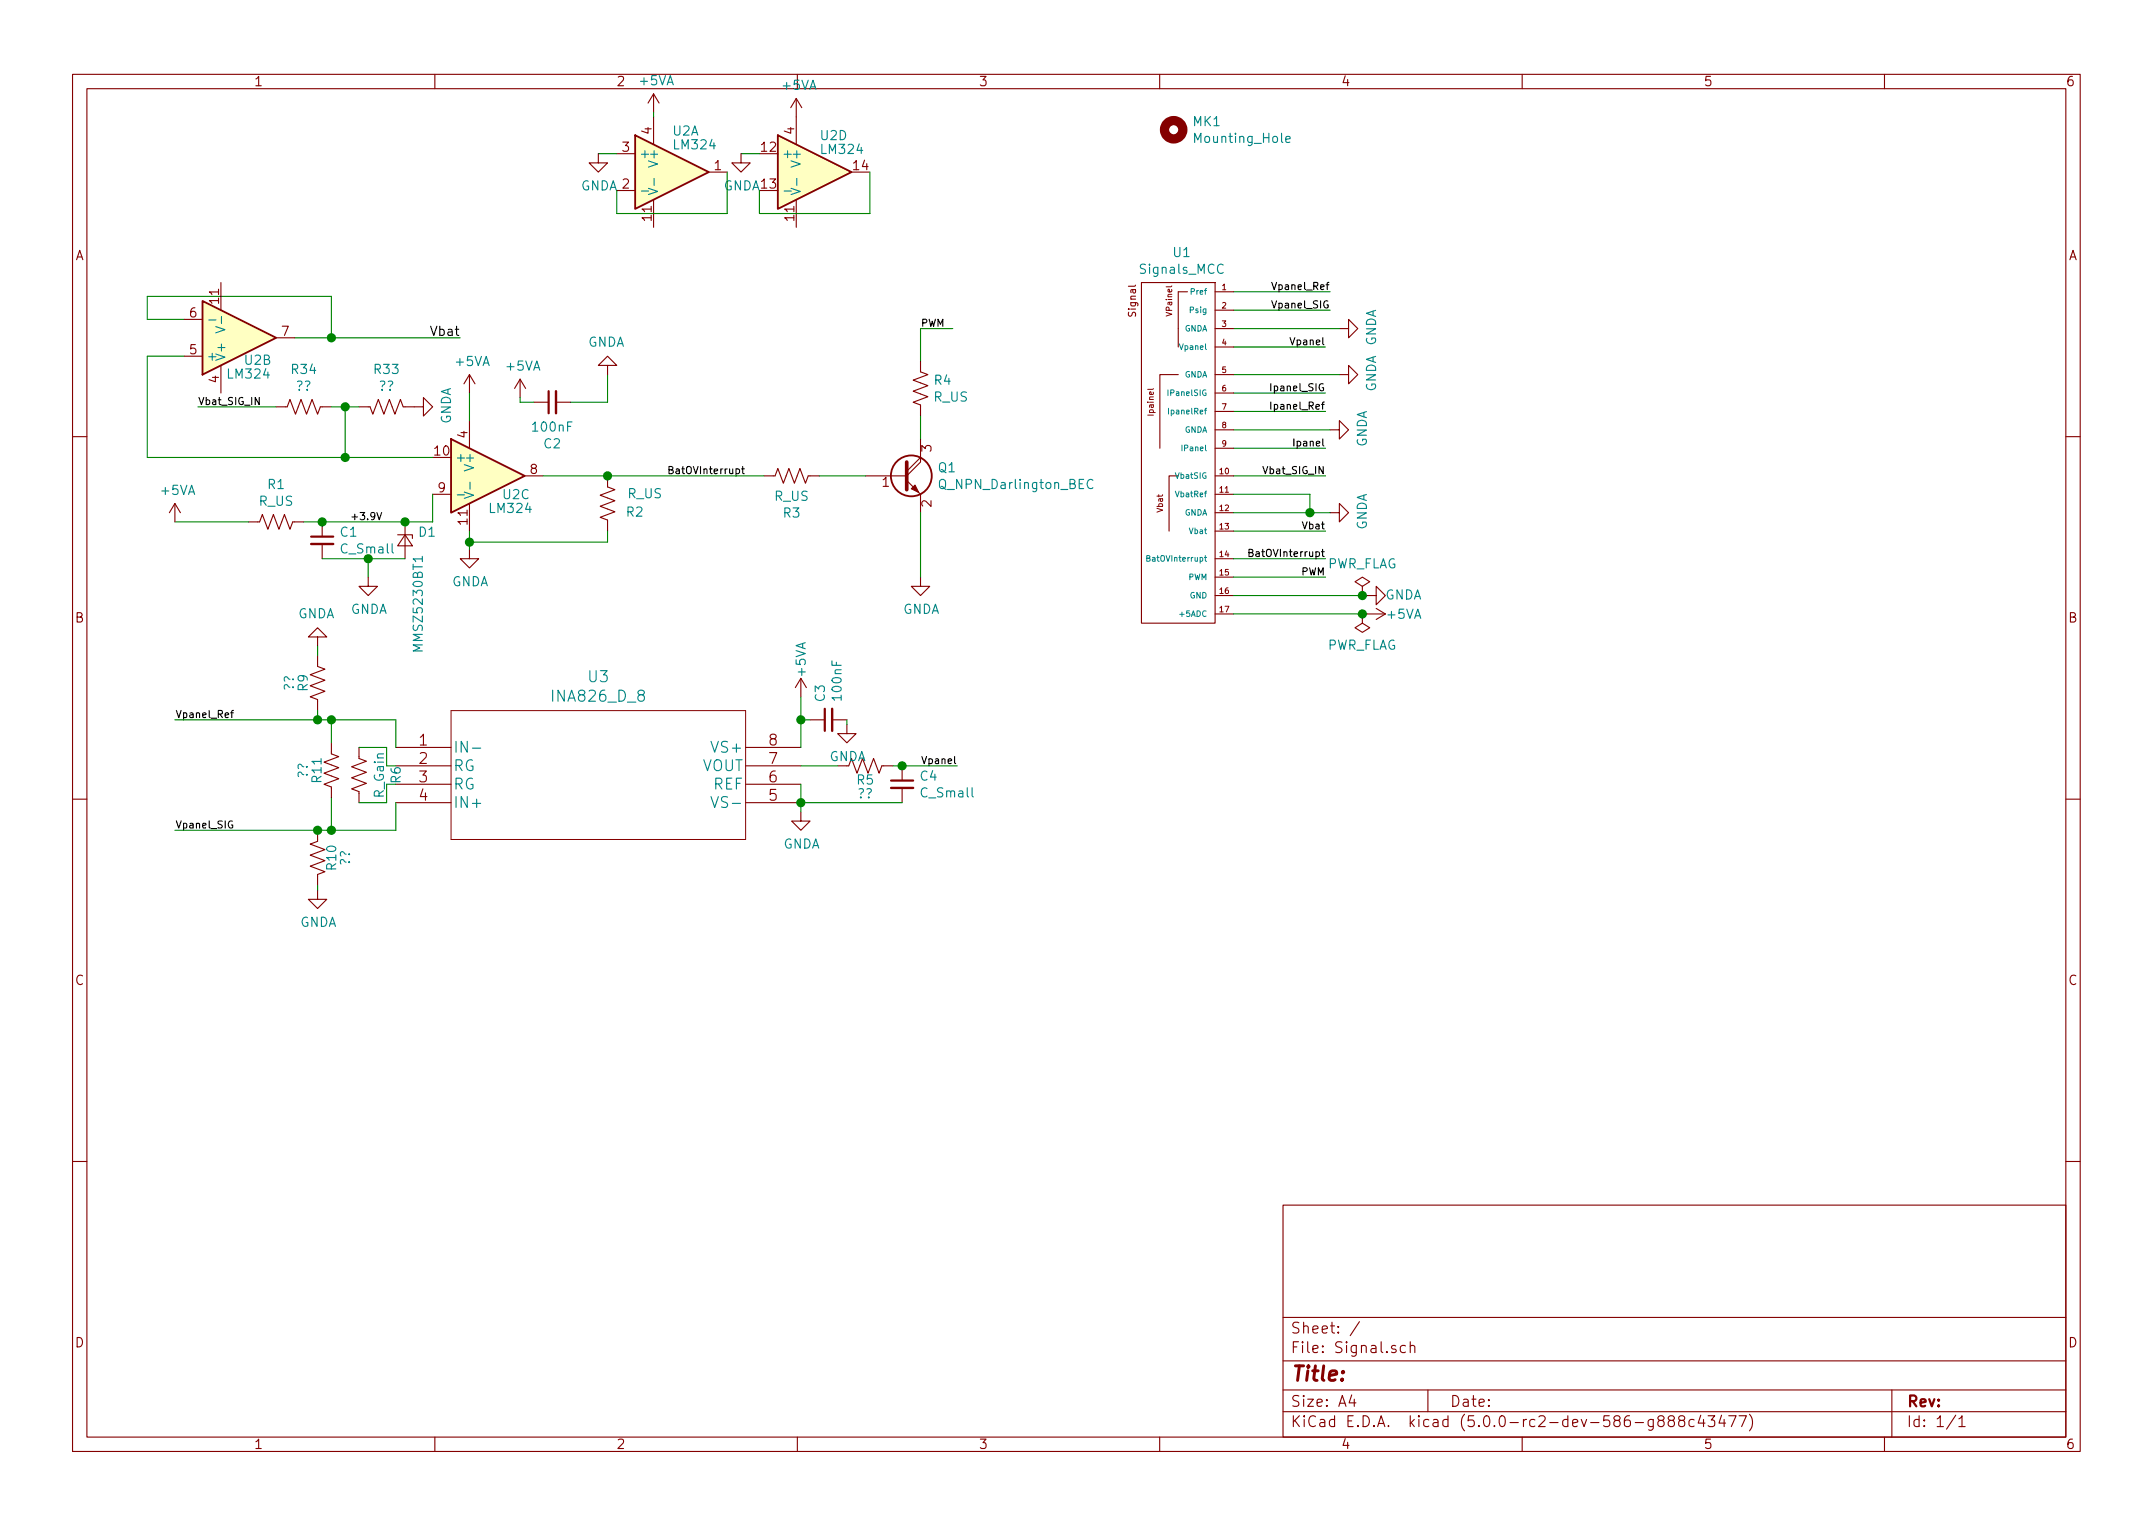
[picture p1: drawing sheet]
EESchema Schematic File Version 4
LIBS:Signal-cache
EELAYER 26 0
EELAYER END
$Descr A4 11693 8268
encoding utf-8
Sheet 1 1
Title ""
Date ""
Rev ""
Comp ""
Comment1 ""
Comment2 ""
Comment3 ""
Comment4 ""
$EndDescr
$Comp
L Amplifier_Operational:LM324 U2
U 3 1
P 2650 2575
F 0 "U2" H 2725 2475 50  0000 L CNN
F 1 "LM324" H 2650 2400 50  0000 L CNN
F 2 "Package_SO:SOIC-14_3.9x8.7mm_P1.27mm" H 2600 2675 50  0001 C CNN
F 3 "http://www.ti.com/lit/ds/symlink/lm124-n.pdf" H 2700 2775 50  0001 C CNN
	3    2650 2575
	1    0    0    -1  
$EndComp
Wire Wire Line
	1000 1725 800  1725
Wire Wire Line
	800  1725 800  1600
Wire Wire Line
	800  1600 1800 1600
Wire Wire Line
	1800 1600 1800 1825
Wire Wire Line
	1800 1825 1600 1825
Wire Wire Line
	1000 1925 800  1925
Wire Wire Line
	800  1925 800  2475
Wire Wire Line
	1800 1825 2500 1825
Connection ~ 1800 1825
$Comp
L Device:D_Zener_Small D1
U 1 1
P 2200 2925
F 0 "D1" V 2154 2993 50  0000 L CNN
F 1 "MMSZ5230BT1" H 2275 3000 50  0000 L CNN
F 2 "Diode_SMD:D_SOD-123" V 2200 2925 50  0001 C CNN
F 3 "https://www.mouser.com/datasheet/2/308/mmsz5221bt1-d-1193633.pdf" V 2200 2925 50  0001 C CNN
	1    2200 2925
	0    1    1    0   
$EndComp
$Comp
L Amplifier_Operational:LM324 U2
U 2 1
P 1300 1825
F 0 "U2" H 1400 1950 50  0000 C CNN
F 1 "LM324" H 1350 2025 50  0000 C CNN
F 2 "Package_SO:SOIC-14_3.9x8.7mm_P1.27mm" H 1250 1925 50  0001 C CNN
F 3 "http://www.ti.com/lit/ds/symlink/lm124-n.pdf" H 1350 2025 50  0001 C CNN
	2    1300 1825
	1    0    0    1   
$EndComp
$Comp
L Device:C_Small C1
U 1 1
P 1750 2925
F 0 "C1" H 1842 2971 50  0000 L CNN
F 1 "C_Small" H 1842 2880 50  0000 L CNN
F 2 "Capacitor_SMD:C_0805_2012Metric_Pad1.29x1.40mm_HandSolder" H 1750 2925 50  0001 C CNN
F 3 "~" H 1750 2925 50  0001 C CNN
	1    1750 2925
	1    0    0    -1  
$EndComp
Wire Wire Line
	2350 2825 2350 2675
Wire Wire Line
	1750 3025 2000 3025
Wire Wire Line
	2000 3125 2000 3025
Connection ~ 2000 3025
Wire Wire Line
	2000 3025 2200 3025
$Comp
L Device:R_US R1
U 1 1
P 1500 2825
F 0 "R1" V 1295 2825 50  0000 C CNN
F 1 "R_US" V 1386 2825 50  0000 C CNN
F 2 "Resistor_SMD:R_0805_2012Metric_Pad1.29x1.40mm_HandSolder" V 1540 2815 50  0001 C CNN
F 3 "~" H 1500 2825 50  0001 C CNN
	1    1500 2825
	0    1    1    0   
$EndComp
Wire Wire Line
	950  2825 1350 2825
Text Label 1900 2825 0    39   ~ 0
+3.9V
$Comp
L Device:R_US R3
U 1 1
P 4300 2575
F 0 "R3" V 4095 2575 50  0000 C CNN
F 1 "R_US" V 4186 2575 50  0000 C CNN
F 2 "Resistor_SMD:R_0805_2012Metric_Pad1.29x1.40mm_HandSolder" V 4340 2565 50  0001 C CNN
F 3 "~" H 4300 2575 50  0001 C CNN
	1    4300 2575
	0    -1   -1   0   
$EndComp
$Comp
L Device:R_US R2
U 1 1
P 3300 2725
F 0 "R2" H 3100 2775 50  0000 L CNN
F 1 "R_US" H 3000 2675 50  0000 L CNN
F 2 "Resistor_SMD:R_0805_2012Metric_Pad1.29x1.40mm_HandSolder" V 3340 2715 50  0001 C CNN
F 3 "~" H 3300 2725 50  0001 C CNN
	1    3300 2725
	-1   0    0    1   
$EndComp
Wire Wire Line
	3300 2025 3300 2175
$Comp
L Device:C_Small C2
U 1 1
P 3000 2175
F 0 "C2" V 2771 2175 50  0000 C CNN
F 1 "100nF" V 2862 2175 50  0000 C CNN
F 2 "Capacitor_SMD:C_0805_2012Metric_Pad1.29x1.40mm_HandSolder" H 3000 2175 50  0001 C CNN
F 3 "~" H 3000 2175 50  0001 C CNN
	1    3000 2175
	0    -1   -1   0   
$EndComp
$Comp
L Device:Q_NPN_Darlington_BEC Q1
U 1 1
P 4900 2575
F 0 "Q1" H 5091 2621 50  0000 L CNN
F 1 "Q_NPN_Darlington_BEC" H 5091 2530 50  0000 L CNN
F 2 "Package_TO_SOT_SMD:SOT-23" H 5100 2675 50  0001 C CNN
F 3 "~" H 4900 2575 50  0001 C CNN
	1    4900 2575
	1    0    0    -1  
$EndComp
Wire Wire Line
	4450 2575 4700 2575
$Comp
L power:GNDA #PWR0101
U 1 1
P 2550 2975
F 0 "#PWR0101" H 2550 2725 50  0001 C CNN
F 1 "GNDA" H 2555 2802 50  0000 C CNN
F 2 "" H 2550 2975 50  0001 C CNN
F 3 "" H 2550 2975 50  0001 C CNN
	1    2550 2975
	1    0    0    -1  
$EndComp
$Comp
L power:GNDA #PWR0103
U 1 1
P 2000 3125
F 0 "#PWR0103" H 2000 2875 50  0001 C CNN
F 1 "GNDA" H 2005 2952 50  0000 C CNN
F 2 "" H 2000 3125 50  0001 C CNN
F 3 "" H 2000 3125 50  0001 C CNN
	1    2000 3125
	1    0    0    -1  
$EndComp
$Comp
L power:GNDA #PWR0104
U 1 1
P 3300 2025
F 0 "#PWR0104" H 3300 1775 50  0001 C CNN
F 1 "GNDA" H 3305 1852 50  0000 C CNN
F 2 "" H 3300 2025 50  0001 C CNN
F 3 "" H 3300 2025 50  0001 C CNN
	1    3300 2025
	-1   0    0    1   
$EndComp
$Comp
L power:GNDA #PWR0107
U 1 1
P 5000 3125
F 0 "#PWR0107" H 5000 2875 50  0001 C CNN
F 1 "GNDA" H 5005 2952 50  0000 C CNN
F 2 "" H 5000 3125 50  0001 C CNN
F 3 "" H 5000 3125 50  0001 C CNN
	1    5000 3125
	1    0    0    -1  
$EndComp
$Comp
L Device:R_US R4
U 1 1
P 5000 2100
F 0 "R4" H 5068 2146 50  0000 L CNN
F 1 "R_US" H 5068 2055 50  0000 L CNN
F 2 "Resistor_SMD:R_0805_2012Metric_Pad1.29x1.40mm_HandSolder" V 5040 2090 50  0001 C CNN
F 3 "~" H 5000 2100 50  0001 C CNN
	1    5000 2100
	1    0    0    -1  
$EndComp
Wire Wire Line
	5000 3125 5000 2775
Wire Wire Line
	5000 2375 5000 2250
Wire Wire Line
	5000 1950 5000 1775
Text Label 5000 1775 0    39   ~ 0
PWM
Wire Wire Line
	3100 2175 3300 2175
$Comp
L Amplifier_Operational:LM324 U2
U 1 1
P 3650 925
F 0 "U2" H 3650 1150 50  0000 L CNN
F 1 "LM324" H 3650 1075 50  0000 L CNN
F 2 "Package_SO:SOIC-14_3.9x8.7mm_P1.27mm" H 3600 1025 50  0001 C CNN
F 3 "http://www.ti.com/lit/ds/symlink/lm124-n.pdf" H 3700 1125 50  0001 C CNN
	1    3650 925 
	1    0    0    -1  
$EndComp
$Comp
L Amplifier_Operational:LM324 U2
U 4 1
P 4425 925
F 0 "U2" H 4450 1125 50  0000 L CNN
F 1 "LM324" H 4450 1050 50  0000 L CNN
F 2 "Package_SO:SOIC-14_3.9x8.7mm_P1.27mm" H 4375 1025 50  0001 C CNN
F 3 "http://www.ti.com/lit/ds/symlink/lm124-n.pdf" H 4475 1125 50  0001 C CNN
	4    4425 925 
	1    0    0    -1  
$EndComp
Wire Wire Line
	3250 825  3350 825 
Wire Wire Line
	4025 825  4125 825 
$Comp
L power:GNDA #PWR0120
U 1 1
P 3250 825
F 0 "#PWR0120" H 3250 575 50  0001 C CNN
F 1 "GNDA" H 3255 652 50  0000 C CNN
F 2 "" H 3250 825 50  0001 C CNN
F 3 "" H 3250 825 50  0001 C CNN
	1    3250 825 
	1    0    0    -1  
$EndComp
$Comp
L power:GNDA #PWR0121
U 1 1
P 4025 825
F 0 "#PWR0121" H 4025 575 50  0001 C CNN
F 1 "GNDA" H 4030 652 50  0000 C CNN
F 2 "" H 4025 825 50  0001 C CNN
F 3 "" H 4025 825 50  0001 C CNN
	1    4025 825 
	1    0    0    -1  
$EndComp
$Comp
L power:GNDA #PWR0134
U 1 1
P 7275 1775
F 0 "#PWR0134" H 7275 1525 50  0001 C CNN
F 1 "GNDA" H 7280 1602 50  0000 C CNN
F 2 "" H 7275 1775 50  0001 C CNN
F 3 "" H 7275 1775 50  0001 C CNN
	1    7275 1775
	0    -1   -1   0   
$EndComp
Wire Wire Line
	7275 1775 6700 1775
Wire Wire Line
	7200 1875 6700 1875
Wire Wire Line
	7200 2425 6700 2425
Wire Wire Line
	7200 2225 6700 2225
Wire Wire Line
	7200 2125 6700 2125
$Comp
L power:GNDA #PWR0135
U 1 1
P 7275 2025
F 0 "#PWR0135" H 7275 1775 50  0001 C CNN
F 1 "GNDA" H 7280 1852 50  0000 C CNN
F 2 "" H 7275 2025 50  0001 C CNN
F 3 "" H 7275 2025 50  0001 C CNN
	1    7275 2025
	0    -1   -1   0   
$EndComp
Wire Wire Line
	7275 2025 6700 2025
$Comp
L power:GNDA #PWR0136
U 1 1
P 7225 2325
F 0 "#PWR0136" H 7225 2075 50  0001 C CNN
F 1 "GNDA" H 7230 2152 50  0000 C CNN
F 2 "" H 7225 2325 50  0001 C CNN
F 3 "" H 7225 2325 50  0001 C CNN
	1    7225 2325
	0    -1   -1   0   
$EndComp
Wire Wire Line
	7225 2325 6700 2325
$Comp
L power:GNDA #PWR0137
U 1 1
P 7225 2775
F 0 "#PWR0137" H 7225 2525 50  0001 C CNN
F 1 "GNDA" H 7230 2602 50  0000 C CNN
F 2 "" H 7225 2775 50  0001 C CNN
F 3 "" H 7225 2775 50  0001 C CNN
	1    7225 2775
	0    -1   -1   0   
$EndComp
Wire Wire Line
	7225 1575 6700 1575
Wire Wire Line
	7225 1675 6700 1675
Wire Wire Line
	7200 2575 6700 2575
Wire Wire Line
	7200 2875 6700 2875
$Comp
L power:+5VA #PWR0138
U 1 1
P 7425 3325
F 0 "#PWR0138" H 7425 3175 50  0001 C CNN
F 1 "+5VA" V 7425 3525 50  0000 C CNN
F 2 "" H 7425 3325 50  0001 C CNN
F 3 "" H 7425 3325 50  0001 C CNN
	1    7425 3325
	0    1    1    0   
$EndComp
Wire Wire Line
	3350 1025 3350 1150
Wire Wire Line
	3350 1150 3950 1150
Wire Wire Line
	3950 1150 3950 925 
Wire Wire Line
	4125 1025 4125 1150
Wire Wire Line
	4125 1150 4725 1150
Wire Wire Line
	4725 1150 4725 925 
$Comp
L Signal-rescue:Signals_MCC-MCC18-Mcc18-rescue-Mcc18-rescue-Mcc18-rescue-Mcc18-rescue-MCC18 U1
U 1 1
P 6600 1475
F 0 "U1" H 6419 1590 50  0000 C CNN
F 1 "Signals_MCC" H 6419 1499 50  0000 C CNN
F 2 "MCCplaca:Signals" H 6600 1475 50  0001 C CNN
F 3 "" H 6600 1475 50  0001 C CNN
	1    6600 1475
	1    0    0    -1  
$EndComp
Wire Wire Line
	6700 3025 7200 3025
Wire Wire Line
	6700 3125 7200 3125
$Comp
L power:GNDA #PWR0139
U 1 1
P 7425 3225
F 0 "#PWR0139" H 7425 2975 50  0001 C CNN
F 1 "GNDA" V 7425 3025 50  0000 C CNN
F 2 "" H 7425 3225 50  0001 C CNN
F 3 "" H 7425 3225 50  0001 C CNN
	1    7425 3225
	0    -1   -1   0   
$EndComp
Wire Wire Line
	6700 3225 7400 3225
$Comp
L Device:R_US R34
U 1 1
P 1650 2200
F 0 "R34" V 1445 2200 50  0000 C CNN
F 1 "??" V 1536 2200 50  0000 C CNN
F 2 "Resistor_SMD:R_0805_2012Metric_Pad1.29x1.40mm_HandSolder" V 1690 2190 50  0001 C CNN
F 3 "~" H 1650 2200 50  0001 C CNN
	1    1650 2200
	0    1    1    0   
$EndComp
Wire Wire Line
	6700 2775 7115 2775
Wire Wire Line
	6700 2675 7115 2675
$Comp
L power:GNDA #PWR0142
U 1 1
P 2250 2200
F 0 "#PWR0142" H 2250 1950 50  0001 C CNN
F 1 "GNDA" H 2255 2027 50  0000 C CNN
F 2 "" H 2250 2200 50  0001 C CNN
F 3 "" H 2250 2200 50  0001 C CNN
	1    2250 2200
	0    -1   -1   0   
$EndComp
Wire Wire Line
	7115 2675 7115 2775
Connection ~ 7115 2775
Wire Wire Line
	7115 2775 7225 2775
Wire Wire Line
	3300 2875 3300 2935
Wire Wire Line
	3300 2935 2550 2935
Wire Wire Line
	2550 2875 2550 2935
Connection ~ 2550 2935
Wire Wire Line
	2550 2935 2550 2975
$Comp
L power:+5VA #PWR0143
U 1 1
P 950 2825
F 0 "#PWR0143" H 950 2675 50  0001 C CNN
F 1 "+5VA" H 965 2998 50  0000 C CNN
F 2 "" H 950 2825 50  0001 C CNN
F 3 "" H 950 2825 50  0001 C CNN
	1    950  2825
	1    0    0    -1  
$EndComp
$Comp
L Mechanical:Mounting_Hole MK1
U 1 1
P 6375 695
F 0 "MK1" H 6475 741 50  0000 L CNN
F 1 "Mounting_Hole" H 6475 650 50  0000 L CNN
F 2 "MountingHole:MountingHole_2.2mm_M2_DIN965_Pad" H 6375 695 50  0001 C CNN
F 3 "" H 6375 695 50  0001 C CNN
	1    6375 695 
	1    0    0    -1  
$EndComp
Wire Wire Line
	1650 2825 1750 2825
Wire Wire Line
	5000 1775 5175 1775
Text Label 2500 1825 2    50   ~ 0
Vbat
Text Label 1075 2200 0    39   ~ 0
Vbat_SIG_IN
Text Label 4050 2575 2    39   ~ 0
BatOVInterrupt
Wire Wire Line
	2950 2575 3300 2575
Text Label 7225 1575 2    39   ~ 0
Vpanel_Ref
Text Label 7225 1675 2    39   ~ 0
Vpanel_SIG
Text Label 7200 1875 2    39   ~ 0
Vpanel
Text Label 7200 2125 2    39   ~ 0
Ipanel_SIG
Text Label 7200 2225 2    39   ~ 0
Ipanel_Ref
Text Label 7200 2425 2    39   ~ 0
Ipanel
Text Label 7200 2575 2    39   ~ 0
Vbat_SIG_IN
Text Label 7200 3025 2    39   ~ 0
BatOVInterrupt
Text Label 7200 2875 2    39   ~ 0
Vbat
Text Label 7200 3125 2    39   ~ 0
PWM
Connection ~ 1750 2825
Wire Wire Line
	1750 2825 2200 2825
Connection ~ 2200 2825
Wire Wire Line
	2200 2825 2350 2825
Connection ~ 3300 2575
Wire Wire Line
	3300 2575 4150 2575
$Comp
L Device:R_US R33
U 1 1
P 2100 2200
F 0 "R33" V 1895 2200 50  0000 C CNN
F 1 "??" V 1986 2200 50  0000 C CNN
F 2 "Resistor_SMD:R_0805_2012Metric_Pad1.29x1.40mm_HandSolder" V 2140 2190 50  0001 C CNN
F 3 "~" H 2100 2200 50  0001 C CNN
	1    2100 2200
	0    -1   1    0   
$EndComp
Wire Wire Line
	800  2475 1875 2475
Wire Wire Line
	1800 2200 1875 2200
Wire Wire Line
	1875 2200 1875 2475
Connection ~ 1875 2200
Wire Wire Line
	1875 2200 1950 2200
Connection ~ 1875 2475
Wire Wire Line
	1875 2475 2350 2475
Wire Wire Line
	1500 2200 1075 2200
$Comp
L power:PWR_FLAG #FLG0101
U 1 1
P 7400 3225
F 0 "#FLG0101" H 7400 3300 50  0001 C CNN
F 1 "PWR_FLAG" H 7400 3399 50  0000 C CNN
F 2 "" H 7400 3225 50  0001 C CNN
F 3 "~" H 7400 3225 50  0001 C CNN
	1    7400 3225
	1    0    0    -1  
$EndComp
Connection ~ 7400 3225
Wire Wire Line
	7400 3225 7425 3225
$Comp
L power:PWR_FLAG #FLG0102
U 1 1
P 7400 3325
F 0 "#FLG0102" H 7400 3400 50  0001 C CNN
F 1 "PWR_FLAG" H 7400 3498 50  0000 C CNN
F 2 "" H 7400 3325 50  0001 C CNN
F 3 "~" H 7400 3325 50  0001 C CNN
	1    7400 3325
	-1   0    0    1   
$EndComp
Wire Wire Line
	7425 3325 7400 3325
Wire Wire Line
	6700 3325 7400 3325
Connection ~ 7400 3325
$Comp
L INA826AIDR:INA826_D_8 U3
U 1 1
P 2150 4050
F 0 "U3" H 3250 4437 60  0000 C CNN
F 1 "INA826_D_8" H 3250 4331 60  0000 C CNN
F 2 "Package_SO:SOIC-8_3.9x4.9mm_P1.27mm" H 3250 4290 60  0001 C CNN
F 3 "" H 2150 4050 60  0000 C CNN
	1    2150 4050
	1    0    0    -1  
$EndComp
Wire Wire Line
	2150 4050 2150 3900
Wire Wire Line
	2150 4350 2150 4500
$Comp
L Device:R_US R6
U 1 1
P 1950 4200
F 0 "R6" V 1745 4200 50  0000 C CNN
F 1 "R_Gain" V 1836 4200 50  0000 C CNN
F 2 "Resistor_SMD:R_0805_2012Metric_Pad1.29x1.40mm_HandSolder" V 1990 4190 50  0001 C CNN
F 3 "~" H 1950 4200 50  0001 C CNN
	1    1950 4200
	-1   0    0    1   
$EndComp
Wire Wire Line
	2100 4150 2150 4150
Wire Wire Line
	2100 4250 2150 4250
Wire Wire Line
	4350 4250 4350 4350
$Comp
L power:GNDA #PWR0102
U 1 1
P 4350 4400
F 0 "#PWR0102" H 4350 4150 50  0001 C CNN
F 1 "GNDA" H 4355 4227 50  0000 C CNN
F 2 "" H 4350 4400 50  0001 C CNN
F 3 "" H 4350 4400 50  0001 C CNN
	1    4350 4400
	1    0    0    -1  
$EndComp
Wire Wire Line
	4350 4400 4350 4350
Connection ~ 4350 4350
$Comp
L Device:R_US R5
U 1 1
P 4700 4150
F 0 "R5" V 4775 4150 50  0000 C CNN
F 1 "??" V 4850 4150 50  0000 C CNN
F 2 "Resistor_SMD:R_0805_2012Metric_Pad1.29x1.40mm_HandSolder" V 4740 4140 50  0001 C CNN
F 3 "~" H 4700 4150 50  0001 C CNN
	1    4700 4150
	0    1    1    0   
$EndComp
$Comp
L Device:C_Small C4
U 1 1
P 4900 4250
F 0 "C4" H 4992 4296 50  0000 L CNN
F 1 "C_Small" H 4992 4205 50  0000 L CNN
F 2 "Capacitor_SMD:C_0805_2012Metric_Pad1.29x1.40mm_HandSolder" H 4900 4250 50  0001 C CNN
F 3 "~" H 4900 4250 50  0001 C CNN
	1    4900 4250
	1    0    0    -1  
$EndComp
Wire Wire Line
	4850 4150 4900 4150
Wire Wire Line
	4350 4150 4550 4150
Wire Wire Line
	4900 4350 4350 4350
$Comp
L power:+5VA #PWR0106
U 1 1
P 4350 3775
F 0 "#PWR0106" H 4350 3625 50  0001 C CNN
F 1 "+5VA" V 4350 3975 50  0000 C CNN
F 2 "" H 4350 3775 50  0001 C CNN
F 3 "" H 4350 3775 50  0001 C CNN
	1    4350 3775
	1    0    0    -1  
$EndComp
Text Label 5200 4150 2    39   ~ 0
Vpanel
Wire Wire Line
	4900 4150 5200 4150
Connection ~ 4900 4150
Text Label 1275 3900 2    39   ~ 0
Vpanel_Ref
Text Label 1275 4500 2    39   ~ 0
Vpanel_SIG
Wire Wire Line
	2100 4250 2100 4350
Wire Wire Line
	2100 4350 1950 4350
Wire Wire Line
	1950 4050 2100 4050
Wire Wire Line
	2100 4050 2100 4150
$Comp
L Device:C_Small C3
U 1 1
P 4500 3900
F 0 "C3" H 4592 3946 50  0000 L CNN
F 1 "100nF" H 4592 3855 50  0000 L CNN
F 2 "Capacitor_SMD:C_0805_2012Metric_Pad1.29x1.40mm_HandSolder" H 4500 3900 50  0001 C CNN
F 3 "~" H 4500 3900 50  0001 C CNN
	1    4500 3900
	0    -1   -1   0   
$EndComp
Wire Wire Line
	4350 3775 4350 3900
Wire Wire Line
	4400 3900 4350 3900
Connection ~ 4350 3900
Wire Wire Line
	4350 3900 4350 4050
$Comp
L power:GNDA #PWR0108
U 1 1
P 4600 3925
F 0 "#PWR0108" H 4600 3675 50  0001 C CNN
F 1 "GNDA" H 4605 3752 50  0000 C CNN
F 2 "" H 4600 3925 50  0001 C CNN
F 3 "" H 4600 3925 50  0001 C CNN
	1    4600 3925
	1    0    0    -1  
$EndComp
Wire Wire Line
	4600 3925 4600 3900
$Comp
L Device:R_US R9
U 1 1
P 1725 3700
F 0 "R9" V 1800 3700 50  0000 C CNN
F 1 "??" V 1875 3700 50  0000 C CNN
F 2 "Resistor_SMD:R_0805_2012Metric_Pad1.29x1.40mm_HandSolder" V 1765 3690 50  0001 C CNN
F 3 "~" H 1725 3700 50  0001 C CNN
	1    1725 3700
	-1   0    0    1   
$EndComp
$Comp
L power:GNDA #PWR0109
U 1 1
P 1725 3500
F 0 "#PWR0109" H 1725 3250 50  0001 C CNN
F 1 "GNDA" H 1730 3327 50  0000 C CNN
F 2 "" H 1725 3500 50  0001 C CNN
F 3 "" H 1725 3500 50  0001 C CNN
	1    1725 3500
	-1   0    0    1   
$EndComp
$Comp
L Device:R_US R10
U 1 1
P 1725 4650
F 0 "R10" V 1800 4650 50  0000 C CNN
F 1 "??" V 1875 4650 50  0000 C CNN
F 2 "Resistor_SMD:R_0805_2012Metric_Pad1.29x1.40mm_HandSolder" V 1765 4640 50  0001 C CNN
F 3 "~" H 1725 4650 50  0001 C CNN
	1    1725 4650
	1    0    0    1   
$EndComp
$Comp
L power:GNDA #PWR0110
U 1 1
P 1725 4825
F 0 "#PWR0110" H 1725 4575 50  0001 C CNN
F 1 "GNDA" H 1730 4652 50  0000 C CNN
F 2 "" H 1725 4825 50  0001 C CNN
F 3 "" H 1725 4825 50  0001 C CNN
	1    1725 4825
	1    0    0    -1  
$EndComp
Wire Wire Line
	1725 4825 1725 4800
Wire Wire Line
	1725 3550 1725 3500
Wire Wire Line
	1725 3850 1725 3900
Connection ~ 1725 3900
Wire Wire Line
	1725 3900 1800 3900
$Comp
L Device:R_US R11
U 1 1
P 1800 4175
F 0 "R11" V 1875 4175 50  0000 C CNN
F 1 "??" V 1950 4175 50  0000 C CNN
F 2 "Resistor_SMD:R_0805_2012Metric_Pad1.29x1.40mm_HandSolder" V 1840 4165 50  0001 C CNN
F 3 "~" H 1800 4175 50  0001 C CNN
	1    1800 4175
	-1   0    0    1   
$EndComp
Wire Wire Line
	1800 4025 1800 3900
Connection ~ 1800 3900
Wire Wire Line
	1800 3900 2150 3900
Wire Wire Line
	1800 4325 1800 4500
Wire Wire Line
	1800 4500 2150 4500
Wire Wire Line
	950  3900 1725 3900
Wire Wire Line
	950  4500 1725 4500
Connection ~ 1800 4500
Connection ~ 1725 4500
Wire Wire Line
	1725 4500 1800 4500
$Comp
L power:+5VA #PWR0111
U 1 1
P 3550 600
F 0 "#PWR0111" H 3550 450 50  0001 C CNN
F 1 "+5VA" H 3565 773 50  0000 C CNN
F 2 "" H 3550 600 50  0001 C CNN
F 3 "" H 3550 600 50  0001 C CNN
	1    3550 600 
	1    0    0    -1  
$EndComp
Wire Wire Line
	3550 600  3550 625 
$Comp
L power:+5VA #PWR0105
U 1 1
P 2550 2125
F 0 "#PWR0105" H 2550 1975 50  0001 C CNN
F 1 "+5VA" H 2565 2298 50  0000 C CNN
F 2 "" H 2550 2125 50  0001 C CNN
F 3 "" H 2550 2125 50  0001 C CNN
	1    2550 2125
	1    0    0    -1  
$EndComp
Wire Wire Line
	2550 2125 2550 2275
$Comp
L power:+5VA #PWR0112
U 1 1
P 2825 2150
F 0 "#PWR0112" H 2825 2000 50  0001 C CNN
F 1 "+5VA" H 2840 2323 50  0000 C CNN
F 2 "" H 2825 2150 50  0001 C CNN
F 3 "" H 2825 2150 50  0001 C CNN
	1    2825 2150
	1    0    0    -1  
$EndComp
Wire Wire Line
	2825 2150 2825 2175
Wire Wire Line
	2825 2175 2900 2175
$Comp
L power:+5VA #PWR0113
U 1 1
P 4325 625
F 0 "#PWR0113" H 4325 475 50  0001 C CNN
F 1 "+5VA" H 4340 798 50  0000 C CNN
F 2 "" H 4325 625 50  0001 C CNN
F 3 "" H 4325 625 50  0001 C CNN
	1    4325 625 
	1    0    0    -1  
$EndComp
$EndSCHEMATC
